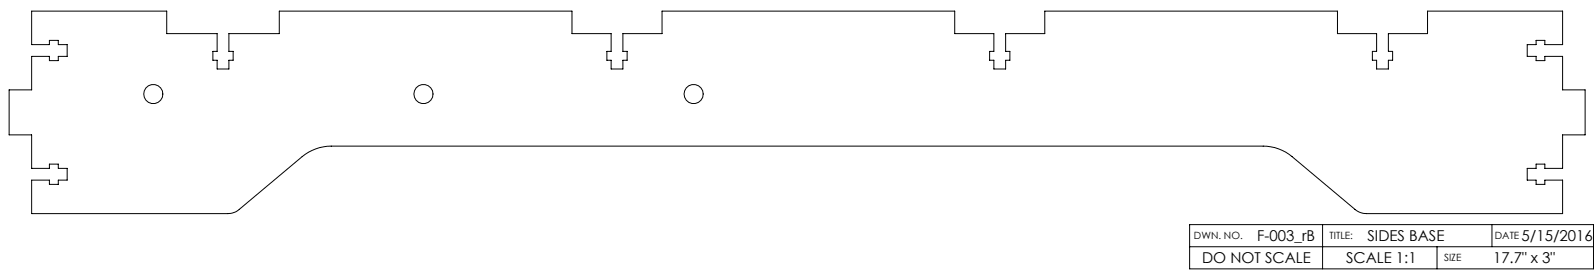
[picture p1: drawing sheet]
<svg xmlns="http://www.w3.org/2000/svg" width="450mm" height="76mm" viewBox="0 0 450 76" stroke-linecap="round" stroke-linejoin="round" font-family="sans-serif">
<!-- layer: Layer 1 -->
<g fill="none" stroke="#000" stroke-width=".28">
<path d="M8.9 3.1h38.1v6.4h14.2v5h-1.2v2.5h1.2v2.5h3.4v-2.5h1.2v-2.5h-1.2v-5h14.2v-6.4h82.5v6.4h11.1v5h-1.2v2.5h1.2v2.5h3.3v-2.5h1.2v-2.5h-1.2v-5h11v-6.4h82.6v6.4h11v5h-1.2v2.5h1.2v2.5h3.3v-2.5h1.2v-2.5h-1.2v-5h11.1v-6.4h82.5v6.4h11.1v5h-1.2v2.5h1.2v2.5h3.3v-2.5h1.2v-2.5h-1.2v-5h11v-6.4h38.1v9.5h-5v-1.2h-2.5v1.2h-2.5v3.3h2.5v1.2h2.5v-1.2h5v9.5h6.4v12.7h-6.4v9.4h-5v-1.2h-2.5v1.2h-2.5v3.3h2.5v1.2h2.5v-1.2h5v9.5h-55.3a5.1 5.1 0 0 1-3.2-1.2l-17.8-14.9a12.9 12.9 0 0 0-8.1-3h-262.9a13 13 0 0 0-8.2 3l-17.7 14.9a5.1 5.1 0 0 1-3.3 1.2h-55.3v-9.5h5v1.2h2.5v-1.2h2.5v-3.3h-2.5v-1.2h-2.5v1.2h-5v-9.4h-6.3v-12.7h6.3v-9.5h5v1.2h2.5v-1.2h2.5v-3.3h-2.5v-1.2h-2.5v1.2h-5zM335.5 69.6h113.9M335.5 63.4h113.9v12.5h-113.9zM373 63.4v12.5M405.3 69.6v6.3M420.8 63.4v6.2"/>
<circle cx="43.2" cy="26.5" r="2.71"/>
<circle cx="119.4" cy="26.5" r="2.71"/>
<circle cx="195.6" cy="26.5" r="2.71"/>
</g>
<g font-size="4.2">
<text x="354.6" y="68.1">F-003_rB</text>
<text x="385.7" y="68.1">SIDES BASE</text>
<text x="429.1" y="68.1">5/15/2016</text>
<text x="339" y="74.3">DO NOT SCALE</text>
<text x="379.6" y="74.3">SCALE 1:1</text>
<text x="421.1" y="74.3">17.7&quot; x 3&quot;</text>
</g>
<g font-size="2.8">
<text x="336.8" y="67.5">DWN. NO.</text>
<text x="375" y="67.5">TITLE:</text>
<text x="421.6" y="67.5">DATE</text>
<text x="407.3" y="73.6">SIZE</text>
</g>
</svg>
